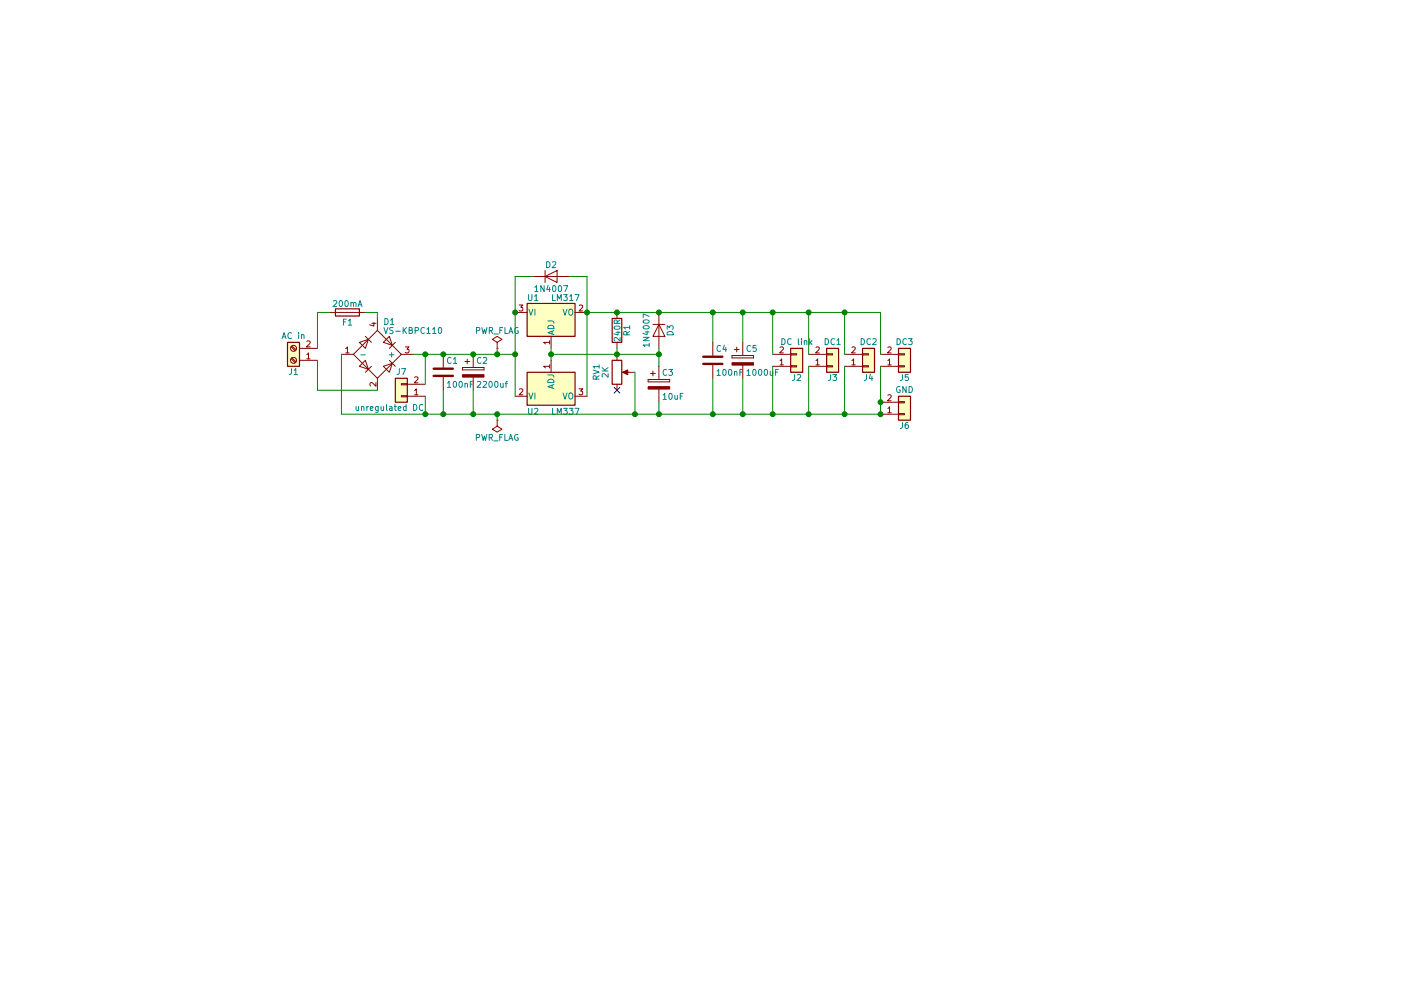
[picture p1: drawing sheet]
EESchema Schematic File Version 2
LIBS:power
LIBS:device
LIBS:switches
LIBS:relays
LIBS:motors
LIBS:transistors
LIBS:conn
LIBS:linear
LIBS:regul
LIBS:74xx
LIBS:cmos4000
LIBS:adc-dac
LIBS:memory
LIBS:xilinx
LIBS:microcontrollers
LIBS:dsp
LIBS:microchip
LIBS:analog_switches
LIBS:motorola
LIBS:texas
LIBS:intel
LIBS:audio
LIBS:interface
LIBS:digital-audio
LIBS:philips
LIBS:display
LIBS:cypress
LIBS:siliconi
LIBS:opto
LIBS:atmel
LIBS:contrib
LIBS:valves
LIBS:regulated_power_supply_510-cache
EELAYER 25 0
EELAYER END
$Descr A4 11693 8268
encoding utf-8
Sheet 1 1
Title ""
Date ""
Rev ""
Comp ""
Comment1 ""
Comment2 ""
Comment3 ""
Comment4 ""
$EndDescr
$Comp
L D_Bridge_-A+A D1
U 1 1
P 3150 2950
F 0 "D1" H 3200 3225 50  0000 L CNN
F 1 "VS-KBPC110" H 3200 3150 50  0000 L CNN
F 2 "Diodes_THT:Diode_Bridge_15.7x15.7" H 3150 2950 50  0001 C CNN
F 3 "" H 3150 2950 50  0001 C CNN
	1    3150 2950
	1    0    0    -1  
$EndComp
$Comp
L C C1
U 1 1
P 3700 3100
F 0 "C1" H 3725 3200 50  0000 L CNN
F 1 "100nF" H 3725 3000 50  0000 L CNN
F 2 "Capacitors_THT:C_Rect_L7.0mm_W2.5mm_P5.00mm" H 3738 2950 50  0001 C CNN
F 3 "" H 3700 3100 50  0001 C CNN
	1    3700 3100
	1    0    0    -1  
$EndComp
$Comp
L CP C2
U 1 1
P 3950 3100
F 0 "C2" H 3975 3200 50  0000 L CNN
F 1 "2200uf" H 3975 3000 50  0000 L CNN
F 2 "Capacitors_THT:CP_Radial_D18.0mm_P7.50mm" H 3988 2950 50  0001 C CNN
F 3 "" H 3950 3100 50  0001 C CNN
	1    3950 3100
	1    0    0    -1  
$EndComp
$Comp
L LM337_TO220 U2
U 1 1
P 4600 3300
F 0 "U2" H 4450 3175 50  0000 C CNN
F 1 "LM337" H 4600 3175 50  0000 L CNN
F 2 "TO_SOT_Packages_THT:TO-220-3_Vertical" H 4600 3100 50  0001 C CIN
F 3 "" H 4600 3300 50  0001 C CNN
	1    4600 3300
	1    0    0    -1  
$EndComp
$Comp
L LM317_3PinPackage U1
U 1 1
P 4600 2600
F 0 "U1" H 4450 2725 50  0000 C CNN
F 1 "LM317" H 4600 2725 50  0000 L CNN
F 2 "TO_SOT_Packages_THT:TO-220-3_Vertical" H 4600 2850 50  0001 C CIN
F 3 "" H 4600 2600 50  0001 C CNN
	1    4600 2600
	1    0    0    -1  
$EndComp
$Comp
L POT RV1
U 1 1
P 5150 3100
F 0 "RV1" V 4975 3100 50  0000 C CNN
F 1 "2K" V 5050 3100 50  0000 C CNN
F 2 "Potentiometers:Potentiometer_Trimmer_Vishay_T73XX_Vertical" H 5150 3100 50  0001 C CNN
F 3 "" H 5150 3100 50  0001 C CNN
	1    5150 3100
	1    0    0    -1  
$EndComp
$Comp
L R R1
U 1 1
P 5150 2750
F 0 "R1" V 5230 2750 50  0000 C CNN
F 1 "240R" V 5150 2750 50  0000 C CNN
F 2 "Resistors_THT:R_Axial_DIN0207_L6.3mm_D2.5mm_P10.16mm_Horizontal" V 5080 2750 50  0001 C CNN
F 3 "" H 5150 2750 50  0001 C CNN
	1    5150 2750
	1    0    0    -1  
$EndComp
$Comp
L CP C3
U 1 1
P 5500 3200
F 0 "C3" H 5525 3300 50  0000 L CNN
F 1 "10uF" H 5525 3100 50  0000 L CNN
F 2 "Capacitors_THT:CP_Radial_D8.0mm_P2.50mm" H 5538 3050 50  0001 C CNN
F 3 "" H 5500 3200 50  0001 C CNN
	1    5500 3200
	1    0    0    -1  
$EndComp
$Comp
L C C4
U 1 1
P 5950 3000
F 0 "C4" H 5975 3100 50  0000 L CNN
F 1 "100nF" H 5975 2900 50  0000 L CNN
F 2 "Capacitors_THT:C_Rect_L7.0mm_W2.5mm_P5.00mm" H 5988 2850 50  0001 C CNN
F 3 "" H 5950 3000 50  0001 C CNN
	1    5950 3000
	1    0    0    -1  
$EndComp
$Comp
L CP C5
U 1 1
P 6200 3000
F 0 "C5" H 6225 3100 50  0000 L CNN
F 1 "1000uF" H 6225 2900 50  0000 L CNN
F 2 "Capacitors_THT:CP_Radial_D18.0mm_P7.50mm" H 6238 2850 50  0001 C CNN
F 3 "" H 6200 3000 50  0001 C CNN
	1    6200 3000
	1    0    0    -1  
$EndComp
$Comp
L D D2
U 1 1
P 4600 2300
F 0 "D2" H 4600 2400 50  0000 C CNN
F 1 "1N4007" H 4600 2200 50  0000 C CNN
F 2 "Diodes_THT:D_DO-41_SOD81_P10.16mm_Horizontal" H 4600 2300 50  0001 C CNN
F 3 "" H 4600 2300 50  0001 C CNN
	1    4600 2300
	1    0    0    -1  
$EndComp
$Comp
L D D3
U 1 1
P 5500 2750
F 0 "D3" H 5500 2850 50  0000 C CNN
F 1 "1N4007" H 5500 2650 50  0000 C CNN
F 2 "Diodes_THT:D_DO-41_SOD81_P10.16mm_Horizontal" H 5500 2750 50  0001 C CNN
F 3 "" H 5500 2750 50  0001 C CNN
	1    5500 2750
	0    1    1    0   
$EndComp
$Comp
L Screw_Terminal_01x02 J1
U 1 1
P 2450 3000
F 0 "J1" H 2450 3100 50  0000 C CNN
F 1 "AC in" H 2450 2800 50  0000 C CNN
F 2 "TerminalBlock:TerminalBlock_bornier-2_P5.08mm" H 2450 3000 50  0001 C CNN
F 3 "" H 2450 3000 50  0001 C CNN
	1    2450 3000
	-1   0    0    1   
$EndComp
$Comp
L Conn_01x02 J2
U 1 1
P 6650 3050
F 0 "J2" H 6650 3150 50  0000 C CNN
F 1 "DC link" H 6650 2850 50  0000 C CNN
F 2 "Connectors_Molex:Molex_KK-6410-02_02x2.54mm_Straight" H 6650 3050 50  0001 C CNN
F 3 "" H 6650 3050 50  0001 C CNN
	1    6650 3050
	1    0    0    1   
$EndComp
$Comp
L Conn_01x02 J3
U 1 1
P 6950 3050
F 0 "J3" H 6950 3150 50  0000 C CNN
F 1 "DC1" H 6950 2850 50  0000 C CNN
F 2 "Connectors_Molex:Molex_KK-6410-02_02x2.54mm_Straight" H 6950 3050 50  0001 C CNN
F 3 "" H 6950 3050 50  0001 C CNN
	1    6950 3050
	1    0    0    1   
$EndComp
$Comp
L Conn_01x02 J4
U 1 1
P 7250 3050
F 0 "J4" H 7250 3150 50  0000 C CNN
F 1 "DC2" H 7250 2850 50  0000 C CNN
F 2 "Connectors_Molex:Molex_KK-6410-02_02x2.54mm_Straight" H 7250 3050 50  0001 C CNN
F 3 "" H 7250 3050 50  0001 C CNN
	1    7250 3050
	1    0    0    1   
$EndComp
$Comp
L Conn_01x02 J5
U 1 1
P 7550 3050
F 0 "J5" H 7550 3150 50  0000 C CNN
F 1 "DC3" H 7550 2850 50  0000 C CNN
F 2 "Connectors_Molex:Molex_KK-6410-02_02x2.54mm_Straight" H 7550 3050 50  0001 C CNN
F 3 "" H 7550 3050 50  0001 C CNN
	1    7550 3050
	1    0    0    1   
$EndComp
$Comp
L Conn_01x02 J6
U 1 1
P 7550 3450
F 0 "J6" H 7550 3550 50  0000 C CNN
F 1 "GND" H 7550 3250 50  0000 C CNN
F 2 "Connectors_Molex:Molex_KK-6410-02_02x2.54mm_Straight" H 7550 3450 50  0001 C CNN
F 3 "" H 7550 3450 50  0001 C CNN
	1    7550 3450
	1    0    0    1   
$EndComp
NoConn ~ 5150 3250
$Comp
L PWR_FLAG #FLG01
U 1 1
P 4150 2900
F 0 "#FLG01" H 4150 2975 50  0001 C CNN
F 1 "PWR_FLAG" H 4150 3050 50  0000 C CNN
F 2 "" H 4150 2900 50  0001 C CNN
F 3 "" H 4150 2900 50  0001 C CNN
	1    4150 2900
	1    0    0    -1  
$EndComp
$Comp
L PWR_FLAG #FLG02
U 1 1
P 4150 3500
F 0 "#FLG02" H 4150 3575 50  0001 C CNN
F 1 "PWR_FLAG" H 4150 3650 50  0000 C CNN
F 2 "" H 4150 3500 50  0001 C CNN
F 3 "" H 4150 3500 50  0001 C CNN
	1    4150 3500
	-1   0    0    1   
$EndComp
$Comp
L Fuse F1
U 1 1
P 2900 2600
F 0 "F1" V 2980 2600 50  0000 C CNN
F 1 "200mA" V 2825 2600 50  0000 C CNN
F 2 "fuseholder:Fuseholder5x20_horiz_open_universal_RSP" V 2830 2600 50  0001 C CNN
F 3 "" H 2900 2600 50  0001 C CNN
	1    2900 2600
	0    1    1    0   
$EndComp
$Comp
L Conn_01x02 J7
U 1 1
P 3350 3300
F 0 "J7" H 3350 3100 50  0000 C CNN
F 1 "unregulated DC" H 3450 3400 50  0000 C CNN
F 2 "Connectors_Molex:Molex_KK-6410-02_02x2.54mm_Straight" H 3350 3300 50  0001 C CNN
F 3 "" H 3350 3300 50  0001 C CNN
	1    3350 3300
	-1   0    0    1   
$EndComp
Wire Wire Line
	3450 2950 4300 2950
Connection ~ 3700 2950
Wire Wire Line
	4300 2300 4300 3300
Connection ~ 3950 2950
Connection ~ 4300 2950
Wire Wire Line
	4600 2900 4600 3000
Wire Wire Line
	4900 2300 4900 3300
Wire Wire Line
	4600 2950 5500 2950
Connection ~ 4600 2950
Wire Wire Line
	2850 3450 7350 3450
Wire Wire Line
	3950 3450 3950 3250
Wire Wire Line
	3700 3450 3700 3250
Connection ~ 3950 3450
Wire Wire Line
	2850 3450 2850 2950
Connection ~ 3700 3450
Wire Wire Line
	5300 3450 5300 3100
Wire Wire Line
	4900 2600 7350 2600
Connection ~ 4900 2600
Wire Wire Line
	5150 2900 5150 2950
Connection ~ 5150 2950
Wire Wire Line
	5500 2900 5500 3050
Wire Wire Line
	5500 3450 5500 3350
Connection ~ 5300 3450
Wire Wire Line
	5950 2600 5950 2850
Connection ~ 5150 2600
Wire Wire Line
	6200 2600 6200 2850
Connection ~ 5950 2600
Wire Wire Line
	5950 3450 5950 3150
Connection ~ 5500 3450
Wire Wire Line
	6200 3450 6200 3150
Connection ~ 5950 3450
Connection ~ 5500 2950
Connection ~ 5500 2600
Wire Wire Line
	4900 2300 4750 2300
Wire Wire Line
	4300 2300 4450 2300
Connection ~ 4300 2600
Wire Wire Line
	2650 3000 2650 3250
Wire Wire Line
	2650 3250 3150 3250
Wire Wire Line
	2650 2600 2650 2900
Wire Wire Line
	6450 2600 6450 2950
Connection ~ 6200 2600
Wire Wire Line
	6750 2600 6750 2950
Connection ~ 6450 2600
Wire Wire Line
	7050 2600 7050 2950
Connection ~ 6750 2600
Connection ~ 7050 2600
Wire Wire Line
	7350 2600 7350 2950
Wire Wire Line
	7350 3450 7350 3050
Connection ~ 6200 3450
Wire Wire Line
	6450 3050 6450 3450
Connection ~ 6450 3450
Wire Wire Line
	6750 3050 6750 3450
Connection ~ 6750 3450
Wire Wire Line
	7050 3050 7050 3450
Connection ~ 7050 3450
Connection ~ 7350 3350
Connection ~ 7350 3450
Wire Wire Line
	4150 2900 4150 2950
Connection ~ 4150 2950
Wire Wire Line
	4150 3500 4150 3450
Connection ~ 4150 3450
Wire Wire Line
	2750 2600 2650 2600
Wire Wire Line
	3050 2600 3150 2600
Wire Wire Line
	3150 2600 3150 2650
Wire Wire Line
	3550 3200 3550 2950
Connection ~ 3550 2950
Wire Wire Line
	3550 3300 3550 3450
Connection ~ 3550 3450
$EndSCHEMATC
